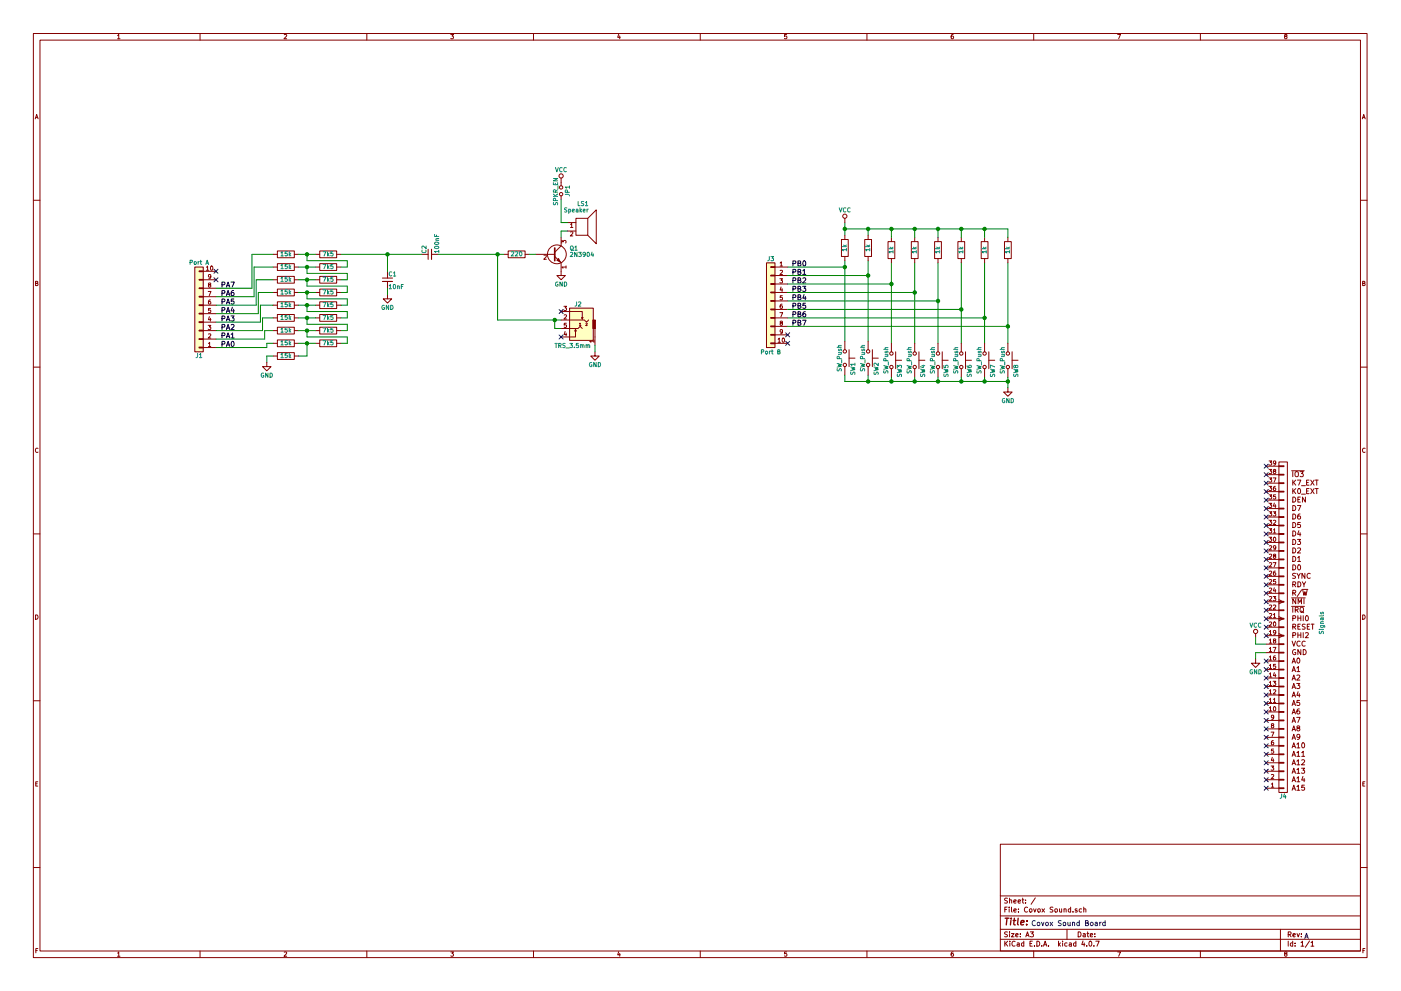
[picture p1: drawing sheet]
EESchema Schematic File Version 2
LIBS:power
LIBS:device
LIBS:transistors
LIBS:conn
LIBS:linear
LIBS:regul
LIBS:74xx
LIBS:cmos4000
LIBS:adc-dac
LIBS:memory
LIBS:xilinx
LIBS:microcontrollers
LIBS:dsp
LIBS:microchip
LIBS:analog_switches
LIBS:motorola
LIBS:texas
LIBS:intel
LIBS:audio
LIBS:interface
LIBS:digital-audio
LIBS:philips
LIBS:display
LIBS:cypress
LIBS:siliconi
LIBS:opto
LIBS:atmel
LIBS:contrib
LIBS:valves
LIBS:mounting
LIBS:trs_3.5mm
LIBS:Covox Sound-cache
EELAYER 25 0
EELAYER END
$Descr A3 16535 11693
encoding utf-8
Sheet 1 1
Title ""
Date ""
Rev ""
Comp ""
Comment1 ""
Comment2 ""
Comment3 ""
Comment4 ""
$EndDescr
Text Notes 12175 10925 0    60   ~ 0
Covox Sound Board
$Comp
L VCC #PWR01
U 1 1
P 14825 7525
F 0 "#PWR01" H 14825 7375 50  0001 C CNN
F 1 "VCC" H 14825 7675 50  0000 C CNN
F 2 "" H 14825 7525 50  0001 C CNN
F 3 "" H 14825 7525 50  0001 C CNN
	1    14825 7525
	1    0    0    -1  
$EndComp
$Comp
L GND #PWR02
U 1 1
P 14825 7775
F 0 "#PWR02" H 14825 7525 50  0001 C CNN
F 1 "GND" H 14825 7625 50  0000 C CNN
F 2 "" H 14825 7775 50  0001 C CNN
F 3 "" H 14825 7775 50  0001 C CNN
	1    14825 7775
	1    0    0    -1  
$EndComp
Text Notes 15400 11075 0    60   ~ 0
A
$Comp
L RC1_Backplane J4
U 1 1
P 15150 7400
F 0 "J4" H 15150 9400 50  0000 C CNN
F 1 "Signals" V 15600 7350 50  0000 C CNN
F 2 "Pin_Headers:Pin_Header_Straight_1x39_Pitch2.54mm" H 15150 7400 50  0001 C CNN
F 3 "" H 15150 7400 50  0001 C CNN
	1    15150 7400
	1    0    0    1   
$EndComp
Wire Wire Line
	14825 7700 14825 7775
$Comp
L C_Small C2
U 1 1
P 5075 3000
F 0 "C2" H 5085 3070 50  0000 L CNN
F 1 "100nF" H 5085 2920 50  0000 L CNN
F 2 "Capacitors_THT:C_Disc_D4.7mm_W2.5mm_P5.00mm" H 5075 3000 50  0001 C CNN
F 3 "" H 5075 3000 50  0001 C CNN
	1    5075 3000
	0    -1   -1   0   
$EndComp
$Comp
L C_Small C1
U 1 1
P 4575 3300
F 0 "C1" H 4585 3370 50  0000 L CNN
F 1 "10nF" H 4585 3220 50  0000 L CNN
F 2 "Capacitors_THT:C_Disc_D4.7mm_W2.5mm_P5.00mm" H 4575 3300 50  0001 C CNN
F 3 "" H 4575 3300 50  0001 C CNN
	1    4575 3300
	1    0    0    -1  
$EndComp
Text Notes 11825 10550 0    60   ~ 0
A 4x4 LED Cube with integrated template, created for slotting on top of the RC-ONE\nProject Board. As a cube it's rather small, but given that it already contains 64 individual\nLEDs I believe it's a manageable yet fun project.\n\nEach layer is constructed separately on the reverse side with 0.5mm diameter metal bars\nfor the anodes. Layers are then moved to the front and stacked.
$Comp
L Conn_01x10 J1
U 1 1
P 2350 3700
F 0 "J1" H 2350 4200 50  0000 C CNN
F 1 "Port A" H 2350 3100 50  0000 C CNN
F 2 "Pin_Headers:Pin_Header_Straight_1x10_Pitch2.54mm" H 2350 3700 50  0001 C CNN
F 3 "" H 2350 3700 50  0001 C CNN
	1    2350 3700
	-1   0    0    1   
$EndComp
$Comp
L Conn_01x10 J3
U 1 1
P 9100 3550
F 0 "J3" H 9100 4050 50  0000 C CNN
F 1 "Port B" H 9100 2950 50  0000 C CNN
F 2 "Pin_Headers:Pin_Header_Straight_1x10_Pitch2.54mm" H 9100 3550 50  0001 C CNN
F 3 "" H 9100 3550 50  0001 C CNN
	1    9100 3550
	-1   0    0    -1  
$EndComp
Text Label 2775 4100 2    60   ~ 0
PA0
Text Label 2775 4000 2    60   ~ 0
PA1
Text Label 2775 3900 2    60   ~ 0
PA2
Text Label 2775 3800 2    60   ~ 0
PA3
Text Label 2775 3700 2    60   ~ 0
PA4
Text Label 2775 3600 2    60   ~ 0
PA5
Text Label 2775 3500 2    60   ~ 0
PA6
Text Label 2775 3400 2    60   ~ 0
PA7
Text Label 9525 3150 2    60   ~ 0
PB0
Text Label 9525 3250 2    60   ~ 0
PB1
Text Label 9525 3450 2    60   ~ 0
PB3
Text Label 9525 3550 2    60   ~ 0
PB4
Text Label 9525 3650 2    60   ~ 0
PB5
Text Label 9525 3750 2    60   ~ 0
PB6
Text Label 9525 3850 2    60   ~ 0
PB7
Text Label 9525 3350 2    60   ~ 0
PB2
NoConn ~ 2550 3300
NoConn ~ 2550 3200
NoConn ~ 9300 3950
NoConn ~ 9300 4050
NoConn ~ 14950 5500
NoConn ~ 14950 5600
NoConn ~ 14950 5700
NoConn ~ 14950 5800
NoConn ~ 14950 5900
NoConn ~ 14950 6000
NoConn ~ 14950 6100
NoConn ~ 14950 6200
NoConn ~ 14950 6300
NoConn ~ 14950 6400
NoConn ~ 14950 6500
NoConn ~ 14950 6600
NoConn ~ 14950 6700
NoConn ~ 14950 6800
NoConn ~ 14950 6900
NoConn ~ 14950 7000
NoConn ~ 14950 7100
NoConn ~ 14950 7200
NoConn ~ 14950 7300
NoConn ~ 14950 7400
NoConn ~ 14950 7500
NoConn ~ 14950 7800
NoConn ~ 14950 7900
NoConn ~ 14950 8000
NoConn ~ 14950 8100
NoConn ~ 14950 8200
NoConn ~ 14950 8300
NoConn ~ 14950 8400
NoConn ~ 14950 8500
NoConn ~ 14950 8600
NoConn ~ 14950 8700
NoConn ~ 14950 8800
NoConn ~ 14950 8900
NoConn ~ 14950 9000
NoConn ~ 14950 9100
NoConn ~ 14950 9200
NoConn ~ 14950 9300
Wire Wire Line
	14825 7600 14825 7525
Wire Wire Line
	14825 7600 14950 7600
Wire Wire Line
	14950 7700 14825 7700
Connection ~ 10250 3250
Connection ~ 9975 3150
Wire Wire Line
	10250 3075 10250 4025
Wire Wire Line
	9975 3075 9975 4025
Wire Wire Line
	10250 2700 10250 2775
Wire Wire Line
	9975 2700 11900 2700
Wire Wire Line
	9975 2625 9975 2775
$Comp
L VCC #PWR03
U 1 1
P 9975 2625
F 0 "#PWR03" H 9975 2475 50  0001 C CNN
F 1 "VCC" H 9975 2775 50  0000 C CNN
F 2 "" H 9975 2625 50  0001 C CNN
F 3 "" H 9975 2625 50  0001 C CNN
	1    9975 2625
	1    0    0    -1  
$EndComp
$Comp
L R R19
U 1 1
P 10250 2925
F 0 "R19" V 10330 2925 50  0001 C CNN
F 1 "1k" V 10250 2925 50  0000 C CNN
F 2 "Resistors_THT:R_Axial_DIN0207_L6.3mm_D2.5mm_P10.16mm_Horizontal" V 10180 2925 50  0001 C CNN
F 3 "" H 10250 2925 50  0001 C CNN
	1    10250 2925
	-1   0    0    1   
$EndComp
$Comp
L R R18
U 1 1
P 9975 2925
F 0 "R18" V 10055 2925 50  0001 C CNN
F 1 "1k" V 9975 2925 50  0000 C CNN
F 2 "Resistors_THT:R_Axial_DIN0207_L6.3mm_D2.5mm_P10.16mm_Horizontal" V 9905 2925 50  0001 C CNN
F 3 "" H 9975 2925 50  0001 C CNN
	1    9975 2925
	-1   0    0    1   
$EndComp
$Comp
L GND #PWR04
U 1 1
P 11900 4575
F 0 "#PWR04" H 11900 4325 50  0001 C CNN
F 1 "GND" H 11900 4425 50  0000 C CNN
F 2 "" H 11900 4575 50  0001 C CNN
F 3 "" H 11900 4575 50  0001 C CNN
	1    11900 4575
	1    0    0    -1  
$EndComp
Wire Wire Line
	10250 4500 10250 4425
Wire Wire Line
	9975 4500 11900 4500
Wire Wire Line
	9975 4425 9975 4500
$Comp
L SW_Push SW2
U 1 1
P 10250 4225
F 0 "SW2" H 10300 4325 50  0000 L CNN
F 1 "SW_Push" H 10250 4165 50  0000 C CNN
F 2 "Buttons_Switches_THT:SW_PUSH_6mm" H 10250 4425 50  0001 C CNN
F 3 "" H 10250 4425 50  0001 C CNN
	1    10250 4225
	0    1    1    0   
$EndComp
$Comp
L SW_Push SW1
U 1 1
P 9975 4225
F 0 "SW1" H 10025 4325 50  0000 L CNN
F 1 "SW_Push" H 9975 4165 50  0000 C CNN
F 2 "Buttons_Switches_THT:SW_PUSH_6mm" H 9975 4425 50  0001 C CNN
F 3 "" H 9975 4425 50  0001 C CNN
	1    9975 4225
	0    1    1    0   
$EndComp
Wire Wire Line
	9300 3150 9975 3150
Wire Wire Line
	9300 3250 10250 3250
Wire Wire Line
	9300 3350 10525 3350
Wire Wire Line
	9300 3450 10800 3450
Wire Wire Line
	9300 3550 11075 3550
Wire Wire Line
	9300 3650 11350 3650
Wire Wire Line
	9300 3750 11625 3750
Wire Wire Line
	9300 3850 11900 3850
$Comp
L R R8
U 1 1
P 3375 4050
F 0 "R8" V 3455 4050 50  0001 C CNN
F 1 "15k" V 3375 4050 50  0000 C CNN
F 2 "Resistors_THT:R_Axial_DIN0207_L6.3mm_D2.5mm_P10.16mm_Horizontal" V 3305 4050 50  0001 C CNN
F 3 "" H 3375 4050 50  0001 C CNN
	1    3375 4050
	0    -1   -1   0   
$EndComp
$Comp
L R R7
U 1 1
P 3375 3900
F 0 "R7" V 3455 3900 50  0001 C CNN
F 1 "15k" V 3375 3900 50  0000 C CNN
F 2 "Resistors_THT:R_Axial_DIN0207_L6.3mm_D2.5mm_P10.16mm_Horizontal" V 3305 3900 50  0001 C CNN
F 3 "" H 3375 3900 50  0001 C CNN
	1    3375 3900
	0    -1   -1   0   
$EndComp
$Comp
L R R6
U 1 1
P 3375 3750
F 0 "R6" V 3455 3750 50  0001 C CNN
F 1 "15k" V 3375 3750 50  0000 C CNN
F 2 "Resistors_THT:R_Axial_DIN0207_L6.3mm_D2.5mm_P10.16mm_Horizontal" V 3305 3750 50  0001 C CNN
F 3 "" H 3375 3750 50  0001 C CNN
	1    3375 3750
	0    -1   -1   0   
$EndComp
$Comp
L R R5
U 1 1
P 3375 3600
F 0 "R5" V 3455 3600 50  0001 C CNN
F 1 "15k" V 3375 3600 50  0000 C CNN
F 2 "Resistors_THT:R_Axial_DIN0207_L6.3mm_D2.5mm_P10.16mm_Horizontal" V 3305 3600 50  0001 C CNN
F 3 "" H 3375 3600 50  0001 C CNN
	1    3375 3600
	0    -1   -1   0   
$EndComp
$Comp
L R R4
U 1 1
P 3375 3450
F 0 "R4" V 3455 3450 50  0001 C CNN
F 1 "15k" V 3375 3450 50  0000 C CNN
F 2 "Resistors_THT:R_Axial_DIN0207_L6.3mm_D2.5mm_P10.16mm_Horizontal" V 3305 3450 50  0001 C CNN
F 3 "" H 3375 3450 50  0001 C CNN
	1    3375 3450
	0    -1   -1   0   
$EndComp
$Comp
L R R3
U 1 1
P 3375 3300
F 0 "R3" V 3455 3300 50  0001 C CNN
F 1 "15k" V 3375 3300 50  0000 C CNN
F 2 "Resistors_THT:R_Axial_DIN0207_L6.3mm_D2.5mm_P10.16mm_Horizontal" V 3305 3300 50  0001 C CNN
F 3 "" H 3375 3300 50  0001 C CNN
	1    3375 3300
	0    -1   -1   0   
$EndComp
$Comp
L R R2
U 1 1
P 3375 3150
F 0 "R2" V 3455 3150 50  0001 C CNN
F 1 "15k" V 3375 3150 50  0000 C CNN
F 2 "Resistors_THT:R_Axial_DIN0207_L6.3mm_D2.5mm_P10.16mm_Horizontal" V 3305 3150 50  0001 C CNN
F 3 "" H 3375 3150 50  0001 C CNN
	1    3375 3150
	0    -1   -1   0   
$EndComp
$Comp
L R R1
U 1 1
P 3375 3000
F 0 "R1" V 3455 3000 50  0001 C CNN
F 1 "15k" V 3375 3000 50  0000 C CNN
F 2 "Resistors_THT:R_Axial_DIN0207_L6.3mm_D2.5mm_P10.16mm_Horizontal" V 3305 3000 50  0001 C CNN
F 3 "" H 3375 3000 50  0001 C CNN
	1    3375 3000
	0    -1   -1   0   
$EndComp
$Comp
L R R9
U 1 1
P 3375 4200
F 0 "R9" V 3455 4200 50  0001 C CNN
F 1 "15k" V 3375 4200 50  0000 C CNN
F 2 "Resistors_THT:R_Axial_DIN0207_L6.3mm_D2.5mm_P10.16mm_Horizontal" V 3305 4200 50  0001 C CNN
F 3 "" H 3375 4200 50  0001 C CNN
	1    3375 4200
	0    -1   -1   0   
$EndComp
Wire Wire Line
	3225 4200 3150 4200
Wire Wire Line
	3150 4200 3150 4275
$Comp
L GND #PWR05
U 1 1
P 3150 4275
F 0 "#PWR05" H 3150 4025 50  0001 C CNN
F 1 "GND" H 3150 4125 50  0000 C CNN
F 2 "" H 3150 4275 50  0001 C CNN
F 3 "" H 3150 4275 50  0001 C CNN
	1    3150 4275
	1    0    0    -1  
$EndComp
Wire Wire Line
	2975 3400 2550 3400
$Comp
L R R10
U 1 1
P 3875 3000
F 0 "R10" V 3955 3000 50  0001 C CNN
F 1 "7k5" V 3875 3000 50  0000 C CNN
F 2 "Resistors_THT:R_Axial_DIN0207_L6.3mm_D2.5mm_P10.16mm_Horizontal" V 3805 3000 50  0001 C CNN
F 3 "" H 3875 3000 50  0001 C CNN
	1    3875 3000
	0    -1   -1   0   
$EndComp
Wire Wire Line
	3525 3000 3725 3000
$Comp
L R R11
U 1 1
P 3875 3150
F 0 "R11" V 3955 3150 50  0001 C CNN
F 1 "7k5" V 3875 3150 50  0000 C CNN
F 2 "Resistors_THT:R_Axial_DIN0207_L6.3mm_D2.5mm_P10.16mm_Horizontal" V 3805 3150 50  0001 C CNN
F 3 "" H 3875 3150 50  0001 C CNN
	1    3875 3150
	0    -1   -1   0   
$EndComp
Wire Wire Line
	3625 3000 3625 3075
Wire Wire Line
	3625 3075 4100 3075
Wire Wire Line
	4100 3075 4100 3150
Wire Wire Line
	4100 3150 4025 3150
Connection ~ 3625 3000
Wire Wire Line
	3525 3150 3725 3150
$Comp
L R R12
U 1 1
P 3875 3300
F 0 "R12" V 3955 3300 50  0001 C CNN
F 1 "7k5" V 3875 3300 50  0000 C CNN
F 2 "Resistors_THT:R_Axial_DIN0207_L6.3mm_D2.5mm_P10.16mm_Horizontal" V 3805 3300 50  0001 C CNN
F 3 "" H 3875 3300 50  0001 C CNN
	1    3875 3300
	0    -1   -1   0   
$EndComp
Wire Wire Line
	3625 3150 3625 3225
Wire Wire Line
	3625 3225 4100 3225
Wire Wire Line
	4100 3225 4100 3300
Wire Wire Line
	4100 3300 4025 3300
Connection ~ 3625 3150
Wire Wire Line
	3525 3300 3725 3300
$Comp
L R R13
U 1 1
P 3875 3450
F 0 "R13" V 3955 3450 50  0001 C CNN
F 1 "7k5" V 3875 3450 50  0000 C CNN
F 2 "Resistors_THT:R_Axial_DIN0207_L6.3mm_D2.5mm_P10.16mm_Horizontal" V 3805 3450 50  0001 C CNN
F 3 "" H 3875 3450 50  0001 C CNN
	1    3875 3450
	0    -1   -1   0   
$EndComp
Wire Wire Line
	3625 3300 3625 3375
Wire Wire Line
	3625 3375 4100 3375
Wire Wire Line
	4100 3375 4100 3450
Wire Wire Line
	4100 3450 4025 3450
Connection ~ 3625 3300
Wire Wire Line
	3525 3450 3725 3450
$Comp
L R R14
U 1 1
P 3875 3600
F 0 "R14" V 3955 3600 50  0001 C CNN
F 1 "7k5" V 3875 3600 50  0000 C CNN
F 2 "Resistors_THT:R_Axial_DIN0207_L6.3mm_D2.5mm_P10.16mm_Horizontal" V 3805 3600 50  0001 C CNN
F 3 "" H 3875 3600 50  0001 C CNN
	1    3875 3600
	0    -1   -1   0   
$EndComp
Wire Wire Line
	3525 3600 3725 3600
Wire Wire Line
	3625 3450 3625 3525
Wire Wire Line
	3625 3525 4100 3525
Wire Wire Line
	4100 3525 4100 3600
Wire Wire Line
	4100 3600 4025 3600
Connection ~ 3625 3450
$Comp
L R R15
U 1 1
P 3875 3750
F 0 "R15" V 3955 3750 50  0001 C CNN
F 1 "7k5" V 3875 3750 50  0000 C CNN
F 2 "Resistors_THT:R_Axial_DIN0207_L6.3mm_D2.5mm_P10.16mm_Horizontal" V 3805 3750 50  0001 C CNN
F 3 "" H 3875 3750 50  0001 C CNN
	1    3875 3750
	0    -1   -1   0   
$EndComp
$Comp
L R R16
U 1 1
P 3875 3900
F 0 "R16" V 3955 3900 50  0001 C CNN
F 1 "7k5" V 3875 3900 50  0000 C CNN
F 2 "Resistors_THT:R_Axial_DIN0207_L6.3mm_D2.5mm_P10.16mm_Horizontal" V 3805 3900 50  0001 C CNN
F 3 "" H 3875 3900 50  0001 C CNN
	1    3875 3900
	0    -1   -1   0   
$EndComp
$Comp
L R R17
U 1 1
P 3875 4050
F 0 "R17" V 3955 4050 50  0001 C CNN
F 1 "7k5" V 3875 4050 50  0000 C CNN
F 2 "Resistors_THT:R_Axial_DIN0207_L6.3mm_D2.5mm_P10.16mm_Horizontal" V 3805 4050 50  0001 C CNN
F 3 "" H 3875 4050 50  0001 C CNN
	1    3875 4050
	0    -1   -1   0   
$EndComp
Wire Wire Line
	3525 3750 3725 3750
Wire Wire Line
	3525 3900 3725 3900
Wire Wire Line
	3525 4050 3725 4050
Wire Wire Line
	3625 3600 3625 3675
Wire Wire Line
	3625 3675 4100 3675
Wire Wire Line
	4100 3675 4100 3750
Wire Wire Line
	4100 3750 4025 3750
Connection ~ 3625 3600
Wire Wire Line
	3625 3750 3625 3825
Wire Wire Line
	3625 3825 4100 3825
Wire Wire Line
	4100 3825 4100 3900
Wire Wire Line
	4100 3900 4025 3900
Connection ~ 3625 3750
Wire Wire Line
	3625 3900 3625 3975
Wire Wire Line
	3625 3975 4100 3975
Wire Wire Line
	4100 3975 4100 4050
Wire Wire Line
	4100 4050 4025 4050
Connection ~ 3625 3900
Wire Wire Line
	3625 4050 3625 4200
Wire Wire Line
	3625 4200 3525 4200
Connection ~ 3625 4050
Wire Wire Line
	2550 4100 3150 4100
Wire Wire Line
	3125 4000 2550 4000
Wire Wire Line
	3125 3900 3125 4000
Wire Wire Line
	3125 3900 3225 3900
Wire Wire Line
	3100 3900 2550 3900
Wire Wire Line
	3100 3750 3100 3900
Wire Wire Line
	3100 3750 3225 3750
Wire Wire Line
	3075 3800 2550 3800
Wire Wire Line
	3075 3600 3075 3800
Wire Wire Line
	3075 3600 3225 3600
Wire Wire Line
	3050 3700 2550 3700
Wire Wire Line
	3050 3450 3050 3700
Wire Wire Line
	3050 3450 3225 3450
Wire Wire Line
	3025 3600 2550 3600
Wire Wire Line
	3025 3300 3025 3600
Wire Wire Line
	3025 3300 3225 3300
Wire Wire Line
	3000 3500 2550 3500
Wire Wire Line
	3000 3150 3000 3500
Wire Wire Line
	3000 3150 3225 3150
Wire Wire Line
	2975 3000 2975 3400
Wire Wire Line
	2975 3000 3225 3000
Wire Wire Line
	3150 4100 3150 4050
Wire Wire Line
	3150 4050 3225 4050
Wire Wire Line
	4575 3200 4575 3000
Wire Wire Line
	4025 3000 4975 3000
Connection ~ 4575 3000
$Comp
L TRS_3.5mm J2
U 1 1
P 6825 3875
F 0 "J2" H 6825 4165 50  0000 C CNN
F 1 "TRS_3.5mm" H 6675 3675 50  0000 L CNN
F 2 "trs:Tayda_3.5mm_stereo_TRS_jack_A-853" H 7075 3975 50  0001 C CNN
F 3 "" H 7075 3975 50  0001 C CNN
	1    6825 3875
	-1   0    0    -1  
$EndComp
$Comp
L GND #PWR06
U 1 1
P 4575 3475
F 0 "#PWR06" H 4575 3225 50  0001 C CNN
F 1 "GND" H 4575 3325 50  0000 C CNN
F 2 "" H 4575 3475 50  0001 C CNN
F 3 "" H 4575 3475 50  0001 C CNN
	1    4575 3475
	1    0    0    -1  
$EndComp
Wire Wire Line
	4575 3475 4575 3400
NoConn ~ 6625 3675
NoConn ~ 6625 3975
Wire Wire Line
	5875 3775 6625 3775
Wire Wire Line
	6625 3875 6550 3875
Wire Wire Line
	6550 3875 6550 3775
Connection ~ 6550 3775
$Comp
L GND #PWR07
U 1 1
P 7025 4150
F 0 "#PWR07" H 7025 3900 50  0001 C CNN
F 1 "GND" H 7025 4000 50  0000 C CNN
F 2 "" H 7025 4150 50  0001 C CNN
F 3 "" H 7025 4150 50  0001 C CNN
	1    7025 4150
	1    0    0    -1  
$EndComp
Wire Wire Line
	7025 4150 7025 4075
Wire Wire Line
	10525 3100 10525 4050
$Comp
L R R20
U 1 1
P 10525 2950
F 0 "R20" V 10605 2950 50  0001 C CNN
F 1 "1k" V 10525 2950 50  0000 C CNN
F 2 "Resistors_THT:R_Axial_DIN0207_L6.3mm_D2.5mm_P10.16mm_Horizontal" V 10455 2950 50  0001 C CNN
F 3 "" H 10525 2950 50  0001 C CNN
	1    10525 2950
	-1   0    0    1   
$EndComp
$Comp
L SW_Push SW3
U 1 1
P 10525 4250
F 0 "SW3" H 10575 4350 50  0000 L CNN
F 1 "SW_Push" H 10525 4190 50  0000 C CNN
F 2 "Buttons_Switches_THT:SW_PUSH_6mm" H 10525 4450 50  0001 C CNN
F 3 "" H 10525 4450 50  0001 C CNN
	1    10525 4250
	0    1    1    0   
$EndComp
Wire Wire Line
	10800 3100 10800 4050
$Comp
L R R21
U 1 1
P 10800 2950
F 0 "R21" V 10880 2950 50  0001 C CNN
F 1 "1k" V 10800 2950 50  0000 C CNN
F 2 "Resistors_THT:R_Axial_DIN0207_L6.3mm_D2.5mm_P10.16mm_Horizontal" V 10730 2950 50  0001 C CNN
F 3 "" H 10800 2950 50  0001 C CNN
	1    10800 2950
	-1   0    0    1   
$EndComp
$Comp
L SW_Push SW4
U 1 1
P 10800 4250
F 0 "SW4" H 10850 4350 50  0000 L CNN
F 1 "SW_Push" H 10800 4190 50  0000 C CNN
F 2 "Buttons_Switches_THT:SW_PUSH_6mm" H 10800 4450 50  0001 C CNN
F 3 "" H 10800 4450 50  0001 C CNN
	1    10800 4250
	0    1    1    0   
$EndComp
Wire Wire Line
	11075 3100 11075 4050
$Comp
L R R22
U 1 1
P 11075 2950
F 0 "R22" V 11155 2950 50  0001 C CNN
F 1 "1k" V 11075 2950 50  0000 C CNN
F 2 "Resistors_THT:R_Axial_DIN0207_L6.3mm_D2.5mm_P10.16mm_Horizontal" V 11005 2950 50  0001 C CNN
F 3 "" H 11075 2950 50  0001 C CNN
	1    11075 2950
	-1   0    0    1   
$EndComp
$Comp
L SW_Push SW5
U 1 1
P 11075 4250
F 0 "SW5" H 11125 4350 50  0000 L CNN
F 1 "SW_Push" H 11075 4190 50  0000 C CNN
F 2 "Buttons_Switches_THT:SW_PUSH_6mm" H 11075 4450 50  0001 C CNN
F 3 "" H 11075 4450 50  0001 C CNN
	1    11075 4250
	0    1    1    0   
$EndComp
Wire Wire Line
	11350 3100 11350 4050
$Comp
L R R23
U 1 1
P 11350 2950
F 0 "R23" V 11430 2950 50  0001 C CNN
F 1 "1k" V 11350 2950 50  0000 C CNN
F 2 "Resistors_THT:R_Axial_DIN0207_L6.3mm_D2.5mm_P10.16mm_Horizontal" V 11280 2950 50  0001 C CNN
F 3 "" H 11350 2950 50  0001 C CNN
	1    11350 2950
	-1   0    0    1   
$EndComp
$Comp
L SW_Push SW6
U 1 1
P 11350 4250
F 0 "SW6" H 11400 4350 50  0000 L CNN
F 1 "SW_Push" H 11350 4190 50  0000 C CNN
F 2 "Buttons_Switches_THT:SW_PUSH_6mm" H 11350 4450 50  0001 C CNN
F 3 "" H 11350 4450 50  0001 C CNN
	1    11350 4250
	0    1    1    0   
$EndComp
Wire Wire Line
	11625 3100 11625 4050
$Comp
L R R24
U 1 1
P 11625 2950
F 0 "R24" V 11705 2950 50  0001 C CNN
F 1 "1k" V 11625 2950 50  0000 C CNN
F 2 "Resistors_THT:R_Axial_DIN0207_L6.3mm_D2.5mm_P10.16mm_Horizontal" V 11555 2950 50  0001 C CNN
F 3 "" H 11625 2950 50  0001 C CNN
	1    11625 2950
	-1   0    0    1   
$EndComp
$Comp
L SW_Push SW7
U 1 1
P 11625 4250
F 0 "SW7" H 11675 4350 50  0000 L CNN
F 1 "SW_Push" H 11625 4190 50  0000 C CNN
F 2 "Buttons_Switches_THT:SW_PUSH_6mm" H 11625 4450 50  0001 C CNN
F 3 "" H 11625 4450 50  0001 C CNN
	1    11625 4250
	0    1    1    0   
$EndComp
Wire Wire Line
	11900 3100 11900 4050
$Comp
L R R25
U 1 1
P 11900 2950
F 0 "R25" V 11980 2950 50  0001 C CNN
F 1 "1k" V 11900 2950 50  0000 C CNN
F 2 "Resistors_THT:R_Axial_DIN0207_L6.3mm_D2.5mm_P10.16mm_Horizontal" V 11830 2950 50  0001 C CNN
F 3 "" H 11900 2950 50  0001 C CNN
	1    11900 2950
	-1   0    0    1   
$EndComp
$Comp
L SW_Push SW8
U 1 1
P 11900 4250
F 0 "SW8" H 11950 4350 50  0000 L CNN
F 1 "SW_Push" H 11900 4190 50  0000 C CNN
F 2 "Buttons_Switches_THT:SW_PUSH_6mm" H 11900 4450 50  0001 C CNN
F 3 "" H 11900 4450 50  0001 C CNN
	1    11900 4250
	0    1    1    0   
$EndComp
Connection ~ 10525 3350
Connection ~ 10800 3450
Connection ~ 11075 3550
Connection ~ 11350 3650
Connection ~ 11625 3750
Connection ~ 11900 3850
Wire Wire Line
	10525 4500 10525 4450
Connection ~ 10250 4500
Wire Wire Line
	10800 4500 10800 4450
Connection ~ 10525 4500
Wire Wire Line
	11075 4500 11075 4450
Connection ~ 10800 4500
Wire Wire Line
	11350 4500 11350 4450
Connection ~ 11075 4500
Wire Wire Line
	11625 4500 11625 4450
Connection ~ 11350 4500
Wire Wire Line
	11900 4450 11900 4575
Connection ~ 11625 4500
Connection ~ 11900 4500
Wire Wire Line
	10525 2700 10525 2800
Connection ~ 10250 2700
Wire Wire Line
	10800 2700 10800 2800
Connection ~ 10525 2700
Wire Wire Line
	11075 2700 11075 2800
Connection ~ 10800 2700
Wire Wire Line
	11350 2700 11350 2800
Connection ~ 11075 2700
Wire Wire Line
	11625 2700 11625 2800
Connection ~ 11350 2700
Wire Wire Line
	11900 2700 11900 2800
Connection ~ 11625 2700
Connection ~ 9975 2700
$Comp
L Speaker LS1
U 1 1
P 6900 2625
F 0 "LS1" H 6950 2850 50  0000 R CNN
F 1 "Speaker" H 6950 2775 50  0000 R CNN
F 2 "speaker:Mini_Speaker" H 6900 2425 50  0001 C CNN
F 3 "" H 6890 2575 50  0001 C CNN
	1    6900 2625
	1    0    0    -1  
$EndComp
Wire Wire Line
	6700 2625 6625 2625
Wire Wire Line
	6625 2625 6625 2350
$Comp
L VCC #PWR08
U 1 1
P 6625 2150
F 0 "#PWR08" H 6625 2000 50  0001 C CNN
F 1 "VCC" H 6625 2300 50  0000 C CNN
F 2 "" H 6625 2150 50  0001 C CNN
F 3 "" H 6625 2150 50  0001 C CNN
	1    6625 2150
	1    0    0    -1  
$EndComp
$Comp
L Jumper_NO_Small JP1
U 1 1
P 6625 2250
F 0 "JP1" H 6625 2330 50  0000 C CNN
F 1 "SPKR_EN" H 6635 2190 50  0000 C CNN
F 2 "Pin_Headers:Pin_Header_Straight_1x02_Pitch2.54mm" H 6625 2250 50  0001 C CNN
F 3 "" H 6625 2250 50  0001 C CNN
	1    6625 2250
	0    1    1    0   
$EndComp
$Comp
L 2N3904 Q1
U 1 1
P 6525 3000
F 0 "Q1" H 6725 3075 50  0000 L CNN
F 1 "2N3904" H 6725 3000 50  0000 L CNN
F 2 "TO_SOT_Packages_THT:TO-92_Molded_Narrow" H 6725 2925 50  0001 L CIN
F 3 "" H 6525 3000 50  0001 L CNN
	1    6525 3000
	1    0    0    -1  
$EndComp
Wire Wire Line
	6625 2800 6625 2725
Wire Wire Line
	6625 2725 6700 2725
$Comp
L GND #PWR09
U 1 1
P 6625 3200
F 0 "#PWR09" H 6625 2950 50  0001 C CNN
F 1 "GND" H 6625 3050 50  0000 C CNN
F 2 "" H 6625 3200 50  0001 C CNN
F 3 "" H 6625 3200 50  0001 C CNN
	1    6625 3200
	1    0    0    -1  
$EndComp
$Comp
L R R26
U 1 1
P 6100 3000
F 0 "R26" V 6180 3000 50  0001 C CNN
F 1 "220" V 6100 3000 50  0000 C CNN
F 2 "Resistors_THT:R_Axial_DIN0207_L6.3mm_D2.5mm_P10.16mm_Horizontal" V 6030 3000 50  0001 C CNN
F 3 "" H 6100 3000 50  0001 C CNN
	1    6100 3000
	0    -1   -1   0   
$EndComp
Wire Wire Line
	6250 3000 6325 3000
Wire Wire Line
	5875 3775 5875 3000
Wire Wire Line
	5175 3000 5950 3000
Connection ~ 5875 3000
$EndSCHEMATC
